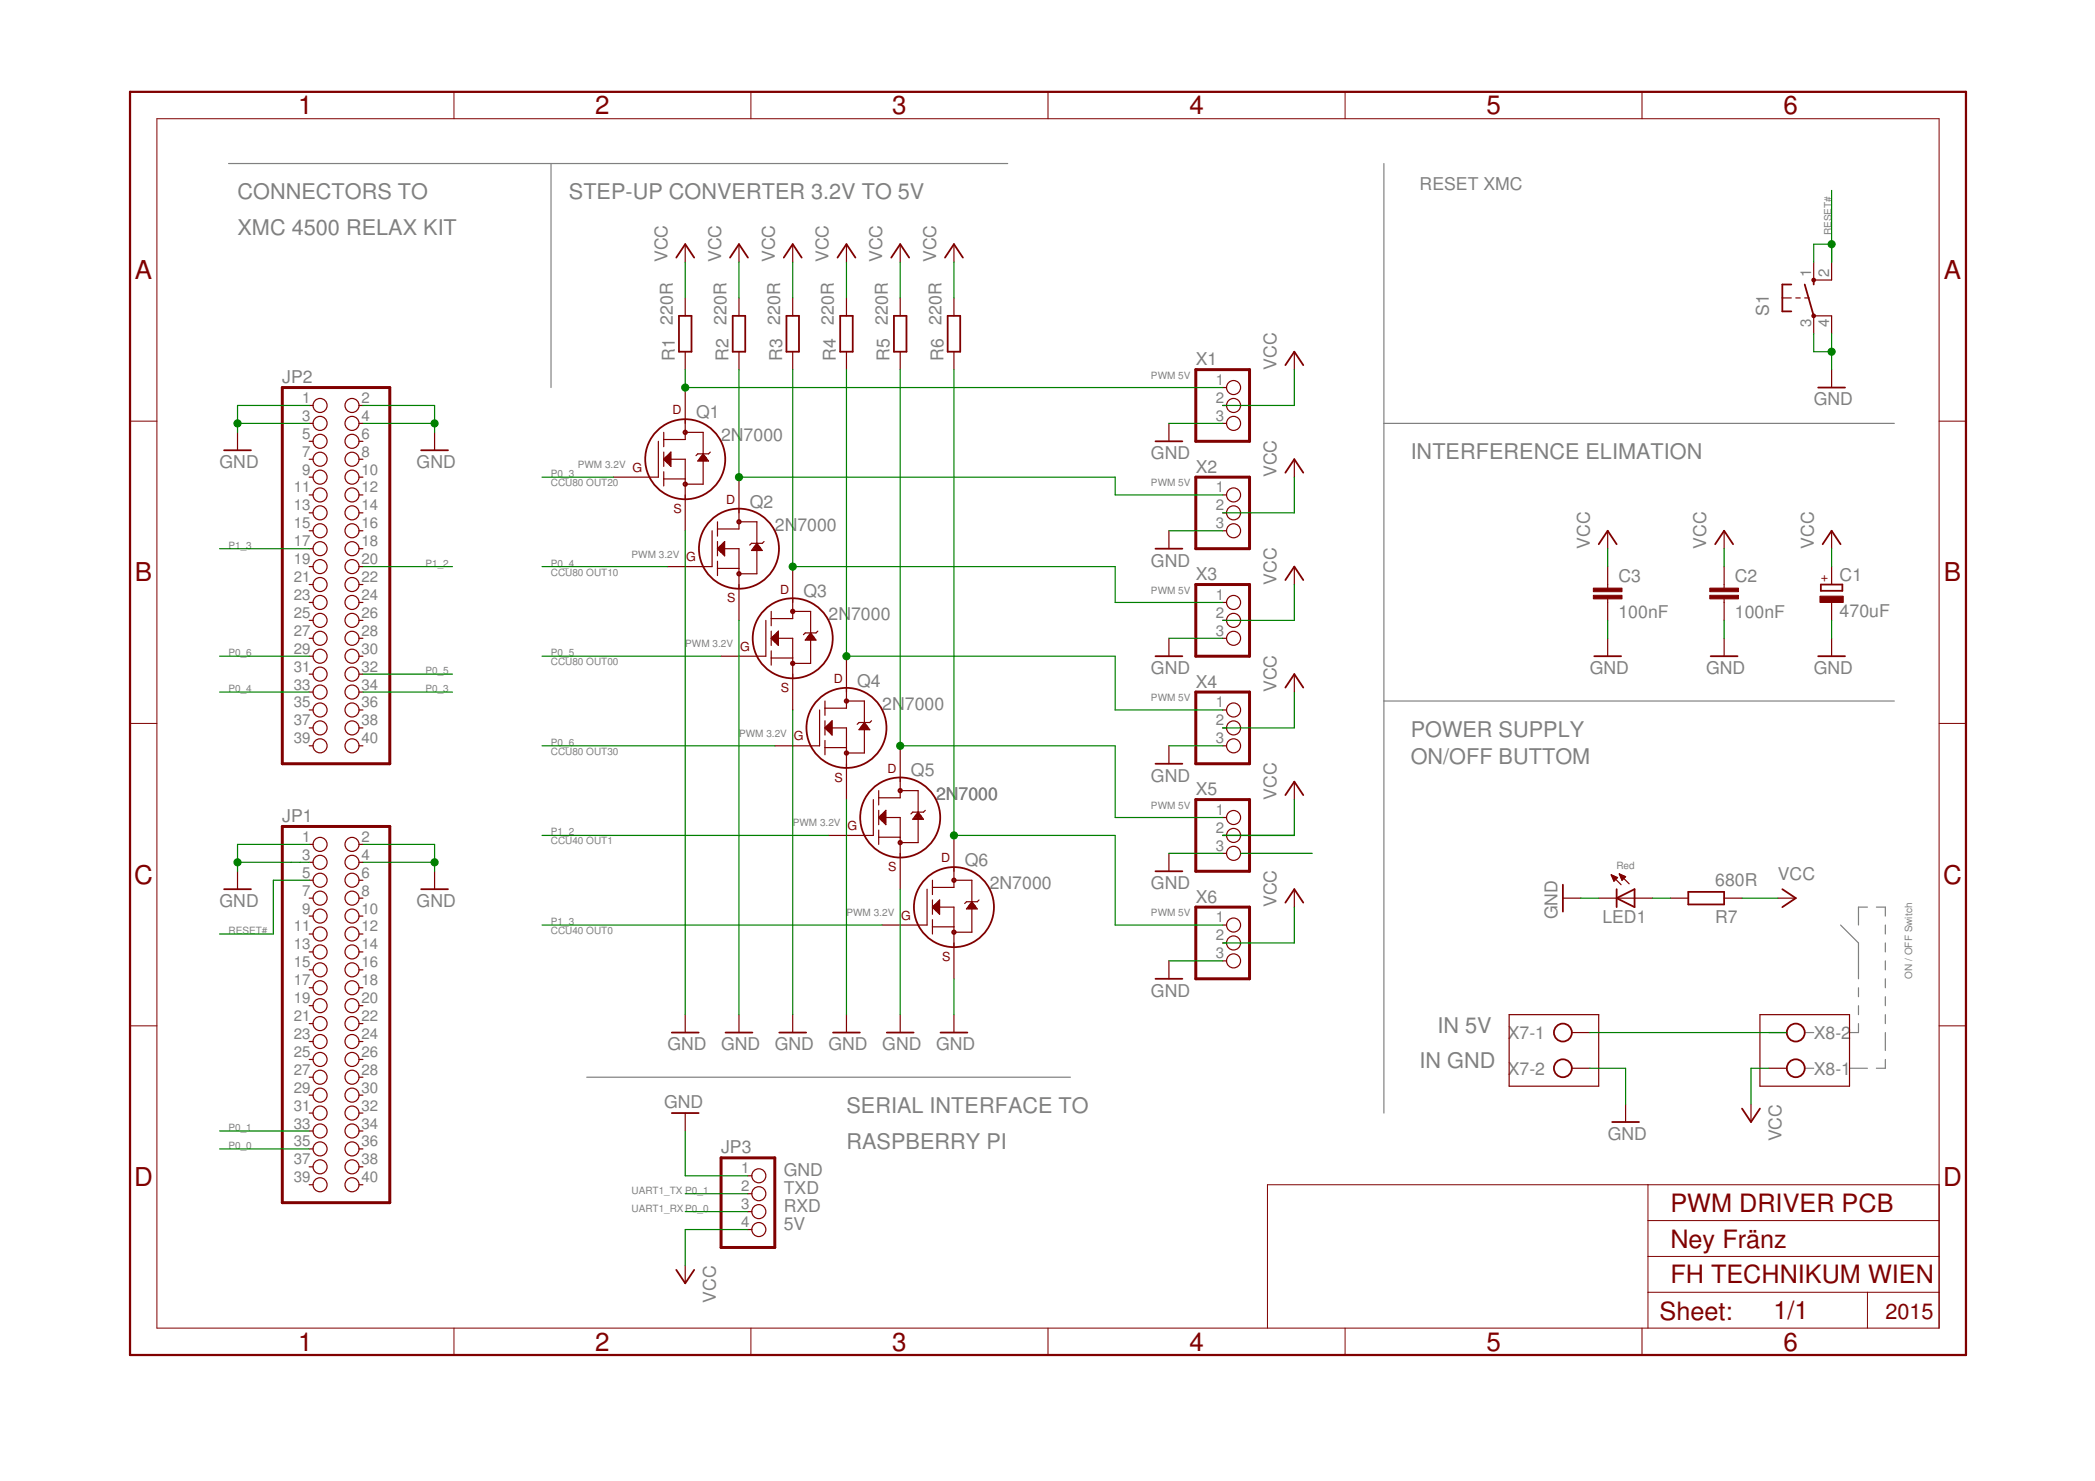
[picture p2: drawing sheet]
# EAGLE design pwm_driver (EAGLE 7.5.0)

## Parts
C1  470uF  CPOL-EUE3.5-10  [E3,5-10]
C2  100nF  C-EU025-024X044  [C025-024X044]
C3  100nF  C-EU025-024X044  [C025-024X044]
JP1  PINHD-2X20  [2X20]
JP2  PINHD-2X20  [2X20]
JP3  PINHD-1X4  [1X04]
LED1  LED3MM  [LED3MM]
Q1  2N7000_TO92  [TO-92]
Q2  2N7000_TO92  [TO-92]
Q3  2N7000_TO92  [TO-92]
Q4  2N7000_TO92  [TO-92]
Q5  2N7000_TO92  [TO-92]
Q6  2N7000_TO92  [TO-92]
R1  220R  R-EU_0207/10  [0207/10]
R2  220R  R-EU_0207/10  [0207/10]
R3  220R  R-EU_0207/10  [0207/10]
R4  220R  R-EU_0207/10  [0207/10]
R5  220R  R-EU_0207/10  [0207/10]
R6  220R  R-EU_0207/10  [0207/10]
R7  680R  R-EU_0207/10  [0207/10]
S1  10-XX  [B3F-10XX]
X1  PINHD-1X3  [1X03]
X2  PINHD-1X3  [1X03]
X3  PINHD-1X3  [1X03]
X4  PINHD-1X3  [1X03]
X5  PINHD-1X3  [1X03]
X6  PINHD-1X3  [1X03]
X7  AK500/2  [AK500/2]
X8  AK500/2  [AK500/2]

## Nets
GND: C1.- C2.2 C3.2 JP1.1 JP1.2 JP1.3 JP1.4 JP2.1 JP2.2 JP2.3 JP2.4 JP3.1 LED1.K(C) Q1.1(S) Q2.1(S) Q3.1(S) Q4.1(S) Q5.1(S) Q6.1(S) S1.3(P) S1.4(P1) X1.3 X2.3 X3.3 X4.3 X5.3 X6.3 X7.2
N$1: LED1.A R7.1
N$2: X7.1 X8.2
N$4: Q1.3(D) R1.1 X1.1
N$5: Q2.3(D) R2.1 X2.1
N$6: Q3.3(D) R3.1 X3.1
N$7: Q4.3(D) R4.1 X4.1
N$11: Q5.3(D) R5.1 X5.1
N$17: Q6.3(D) R6.1 X6.1
P0_0: JP1.35 JP3.3
P0_1: JP1.33 JP3.2
P0_3: JP2.34 Q1.2(G)
P0_4: JP2.33 Q2.2(G)
P0_5: JP2.32 Q3.2(G)
P0_6: JP2.29 Q4.2(G)
P1_2: JP2.20 Q5.2(G)
P1_3: JP2.17 Q6.2(G)
RESET: JP1.5 S1.1(S) S1.2(S1)
VCC: C1.+ C2.1 C3.1 JP3.4 R1.2 R2.2 R3.2 R4.2 R5.2 R6.2 R7.2 X1.2 X2.2 X3.2 X4.2 X5.2 X6.2 X8.1
Unconnected: JP1.6 JP1.7 JP1.8 JP1.9 JP1.10 JP1.11 JP1.12 JP1.13 JP1.14 JP1.15 JP1.16 JP1.17 JP1.18 JP1.19 JP1.20 JP1.21 JP1.22 JP1.23 JP1.24 JP1.25 JP1.26 JP1.27 JP1.28 JP1.29 JP1.30 JP1.31 JP1.32 JP1.34 JP1.36 JP1.37 JP1.38 JP1.39 JP1.40 JP2.5 JP2.6 JP2.7 JP2.8 JP2.9 JP2.10 JP2.11 JP2.12 JP2.13 JP2.14 JP2.15 JP2.16 JP2.18 JP2.19 JP2.21 JP2.22 JP2.23 JP2.24 JP2.25 JP2.26 JP2.27 JP2.28 JP2.30 JP2.31 JP2.35 JP2.36 JP2.37 JP2.38 JP2.39 JP2.40

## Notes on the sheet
- RESET XMC
- CONNECTORS TO | STEP-UP CONVERTER 3.2V TO 5V
- XMC 4500 RELAX KIT | RESET#
- PWM 5V
- 2N7000
- INTERFERENCE ELIMATION
- PWM 3.2V
- P0_3
- CCU80 OUT20 | PWM 5V
- 2N7000
- P1_3
- PWM 3.2V
- P1_2 | P0_4
- CCU80 OUT10
- PWM 5V
- 2N7000
- PWM 3.2V
- P0_6 | P0_5
- CCU80 OUT00
- P0_5
- P0_4 | P0_3
- PWM 5V
- 2N7000
- PWM 3.2V | POWER SUPPLY
- P0_6
- CCU80 OUT30
- ON/OFF BUTTOM
- 2N7000 | 2N7000
- PWM 5V
- PWM 3.2V
- P1_2
- CCU40 OUT1
- Red
- 2N7000
- PWM 3.2V | PWM 5V
- P1_3
- RESET# | CCU40 OUT0
- ON / OFF Switch
- IN 5V
- IN GND
- SERIAL INTERFACE TO
- P0_1
- P0_0 | RASPBERRY PI
- GND
- UART1_TX | P0_1 | TXD
- UART1_RX | P0_0 | RXD | PWM DRIVER PCB
- 5V
- Ney Fränz
- FH TECHNIKUM WIEN
- 2015
